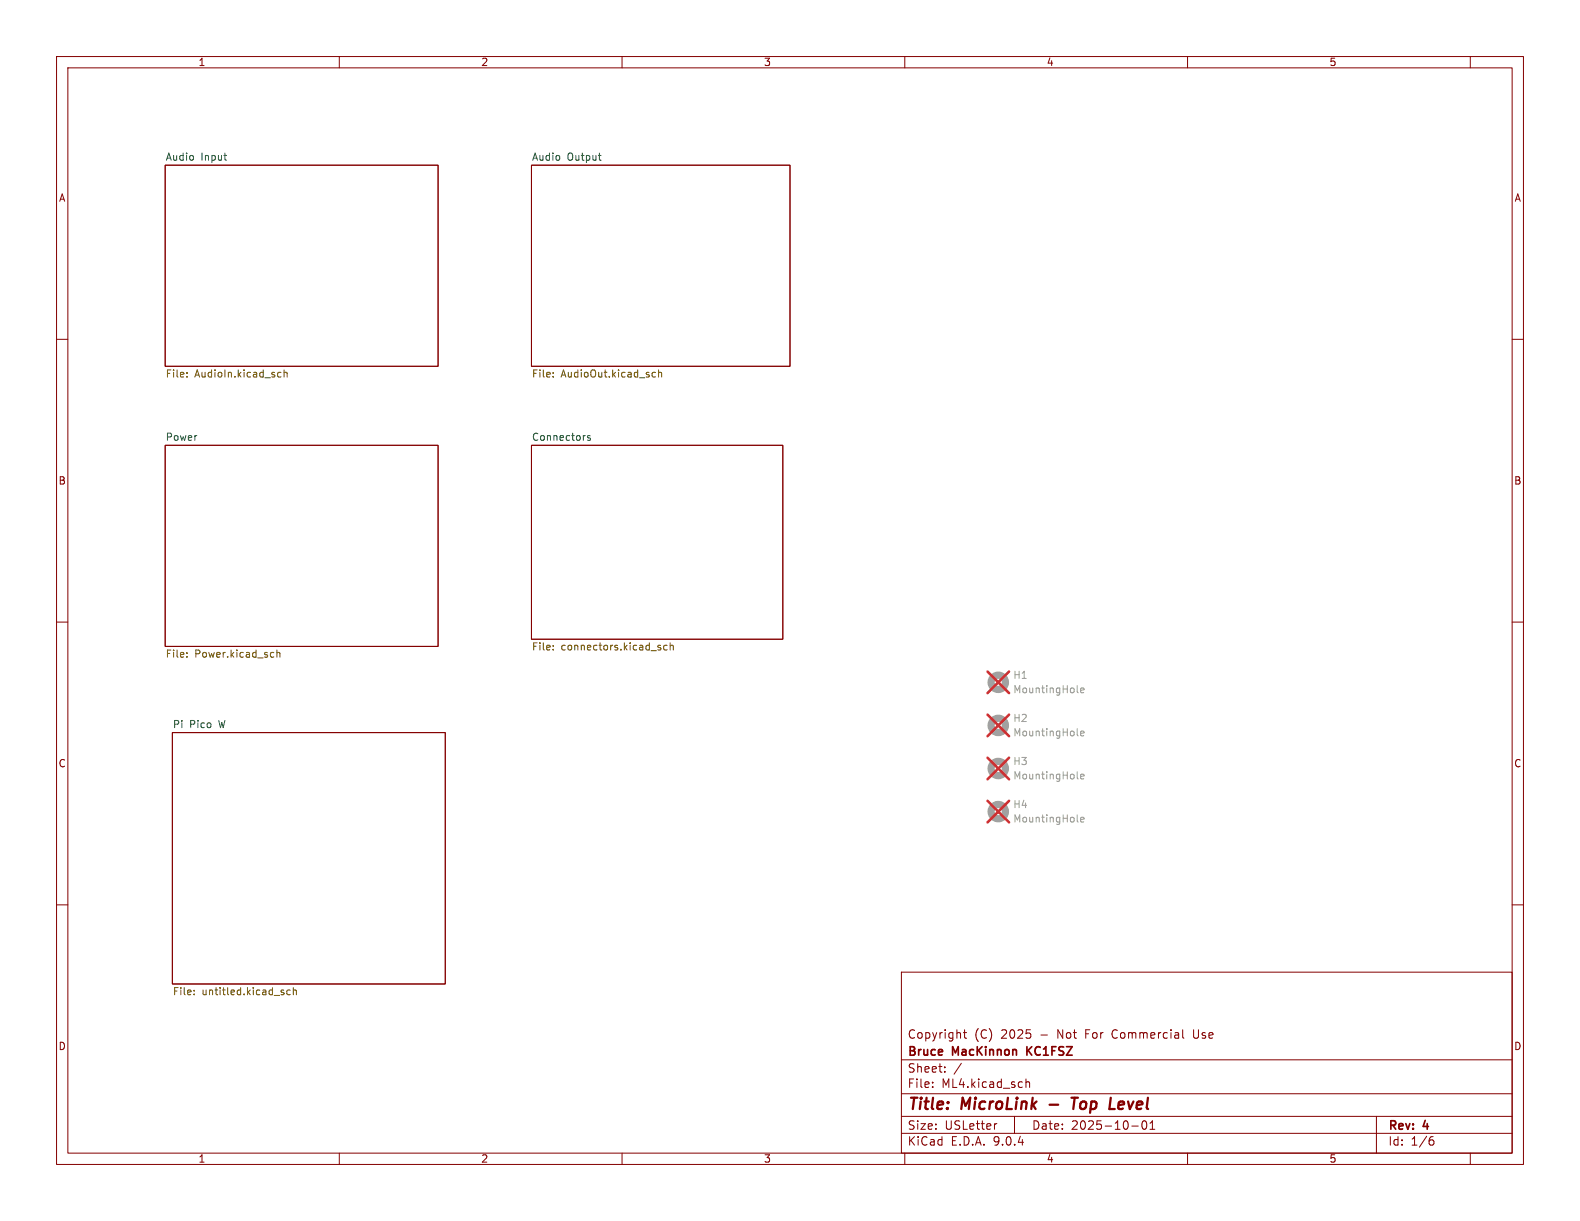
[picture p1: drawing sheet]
<svg xmlns="http://www.w3.org/2000/svg" width="279mm" height="216mm" viewBox="0 0 279 216" stroke-linecap="round" stroke-linejoin="round" font-family="sans-serif">
<g fill="none" stroke="#840000" stroke-width=".18">
<path d="M10 10h259.4v195.9h-259.4zM12 12h255.4v191.9h-255.4zM60 10v2M110 10v2M160 10v2M210 10v2M260 10v2M29.2 29.2h48.3v35.6h-48.3zM94 29.2h45.7v35.6h-45.7zM10 60h2M29.2 78.7h48.3v35.6h-48.3zM94 78.7h44.4v34.3h-44.4z"/>
<path d="M267.4 60h2M10 110h2M267.4 110h2M30.5 129.5h48.2v44.5h-48.2zM10 160h2M159.4 171.9h108v32h-108zM267.4 160h2M159.4 197.4h108M159.4 193.4h108M159.4 187.4h108M164.9 192.1v.2M164.9 191.4v.1"/>
<path d="M167.1 189.4v.2M167.1 188.7v.1M170 188l-1.3 1.9M170.4 182.6h.5M170.6 182.1v1.3l.3 .2M176.3 198.7l-.3 .1M179.4 197.4v3M181.4 190.8v1.5M181.4 191.4l.2-.1 .4 .1 .1 .9M200.1 199.1h1.2M202.1 198.3l.2-.1a.81 .81 0 0 1 .6 .6 .81 .81 0 0 1-.3 .8l-.2 .1a.81 .81 0 0 1-.3-1.4zM203.4 199.7h.8"/>
<path d="M203.4 198.6l.4-.4v1.5M209.1 182.1v1.3l.3 .2M211.1 182.1v1.2l.1 .2M243.4 197.4v6.5M60 203.9v2M110 203.9v2M159.4 200.4h108M160 203.9v2M210 203.9v2M253 201.6h.4l.2 .2-.1 .5-.5 .2M253.4 201l-.4 .1M260 203.9v2"/>
</g>
<path d="M185.6 195.3h1.5M189.5 194.1h1.1M190 194.1l-.2 2M197.9 194.9l-.2 .9 .3 .3M198.8 195.2l-1 .2" fill="none" stroke="#840000" stroke-width=".4"/>
<path d="M181.6 185.1v1.5M182.5 185.1l-.9 .8" fill="none" stroke="#840000" stroke-width=".3"/>
<path d="M39.6 27.5h.5M40 28.3h.1M105.8 27.5h.5M106.2 28.3h.1M104.4 77.1l-.3-.1-.2 .2v.2l.5 .1v.3h-.5" fill="none" stroke="#006464" stroke-width=".18"/>
<g fill="none" stroke="#725600" stroke-width=".18">
<path d="M33.1 66.6v.1M33.1 65.9v.1M49.2 66.6h.5M49.2 65.9h.5M50.2 66l.2-.2 .3 .1 .1 .8M50.2 65.4v1.3M97.8 66.6v.1M97.8 65.9v.1M115.4 66.6h.5M115.4 65.9h.5M116.5 66l.1-.2 .3 .1 .1 .8M116.5 65.4v1.3"/>
<path d="M33.1 115.4v.1M33.1 116.1v.1M48.3 115.4h.1M48.4 116.1l-.1 .1M49 114.9v1.3M49 115.5l.1-.1h.3l.1 .8M97.8 114.2v.1M97.8 114.8v.1M116.7 114.5l.2 .2-.2 .2M116.7 114.1l.1 .1M118 114.2l-.4-.1-.2 .2 .1 .6h.5M118.5 114.2l.2-.1 .3 .1 .1 .7"/>
<path d="M118.5 113.7v1.2M34.3 175.8v.1M34.3 175.1v.1M51.3 175.1h-.3l-.3 .2 .1 .5h.5M51.9 175.2l.1-.1h.4v.8M51.9 174.6v1.3"/>
</g>
<g fill="none" stroke="#a1a1a1" stroke-width="1.3">
<circle cx="176.5" cy="120.6" r="1.27"/>
<circle cx="176.5" cy="128.3" r="1.27"/>
<circle cx="176.5" cy="135.9" r="1.27"/>
<circle cx="176.5" cy="143.5" r="1.27"/>
</g>
<path d="M190.5 137.6l.2 .1M190.5 129.9l.2 .2M190.5 122.3l.2 .2M191.1 137.3l.6-.1-.1-.2-.3-.1-.2 .2 .1 .6h.4M191.1 122.1l.6-.1-.1-.3h-.3l-.2 .1 .1 .6h.4M191.1 129.7l.6-.1-.1-.3h-.3l-.2 .2 .1 .6h.4M190.5 145.2l.2 .2M191.1 144.9l.6-.1-.1-.2-.3-.1-.2 .2 .1 .6h.4" fill="none" stroke="#989898" stroke-width=".18"/>
<path d="M174.6 118.7l3.8 3.9M178.4 118.7l-3.8 3.9M174.6 134l3.8 3.8M174.6 126.4l3.8 3.8M178.4 134l-3.8 3.8M178.4 126.4l-3.8 3.8M174.6 141.6l3.8 3.8M178.4 141.6l-3.8 3.8" fill="none" stroke="#e12e31" stroke-width=".46"/>
<g font-size="2.8" fill="#840000">
<text x="160.4" y="196.8">Title:</text>
<text x="170.1" y="196.8">MicroLink</text>
<text x="191.2" y="196.8">Top</text>
<text x="198.6" y="196.8">Level</text>
</g>
<g font-size="2.1" fill="#840000">
<text x="160.4" y="183.9">Copyright</text>
<text x="172.3" y="183.9">(C)</text>
<text x="177.1" y="183.9">2025</text>
<text x="184.1" y="183.9">-</text>
<text x="187.2" y="183.9">Not</text>
<text x="192.3" y="183.9">For</text>
<text x="197.2" y="183.9">Commercial</text>
<text x="211.7" y="183.9">Use</text>
<text x="160.4" y="189.9">Sheet:</text>
<text x="160.4" y="187.1">Bruce</text>
<text x="168.5" y="187.1">MacKinnon</text>
<text x="182.2" y="187.1">KC1FSZ</text>
<text x="160.4" y="192.6">File:</text>
<text x="166.5" y="192.6">ML4.kicad_sch</text>
<text x="160.4" y="202.8">KiCad</text>
<text x="160.4" y="200">Size:</text>
<text x="167.1" y="200">USLetter</text>
<text x="168.1" y="202.8">E.D.A.</text>
<text x="175.7" y="202.8">9.0.4</text>
<text x="182.4" y="200">Date:</text>
<text x="189.4" y="200">2025-10-01</text>
<text x="245.4" y="200.2">Rev:</text>
<text x="245.4" y="202.8">Id:</text>
<text x="249.5" y="202.8">1/6</text>
<text x="251.8" y="200.2">4</text>
</g>
<g font-size="1.8" fill="#840000">
<text x="35" y="11.9">1</text>
<text x="85" y="11.9">2</text>
<text x="135" y="11.9">3</text>
<text x="185" y="11.9">4</text>
<text x="235" y="11.9">5</text>
<text x="10.3" y="35.9">A</text>
<text x="267.7" y="35.9">A</text>
<text x="10.3" y="85.9">B</text>
<text x="267.7" y="85.9">B</text>
<text x="10.3" y="135.9">C</text>
<text x="267.7" y="135.9">C</text>
<text x="10.3" y="185.9">D</text>
<text x="267.7" y="185.9">D</text>
<text x="35" y="205.8">1</text>
<text x="85" y="205.8">2</text>
<text x="135" y="205.8">3</text>
<text x="185" y="205.8">4</text>
<text x="235" y="205.8">5</text>
</g>
<g font-size="1.8" fill="#006464">
<text x="29.2" y="28.5">Audio</text>
<text x="35.5" y="28.5">Input</text>
<text x="94" y="28.5">Audio</text>
<text x="100.3" y="28.5">Output</text>
<text x="29.2" y="78">Power</text>
<text x="94" y="78">Connectors</text>
<text x="30.5" y="128.8">Pi</text>
<text x="33.5" y="128.8">Pico</text>
<text x="38.8" y="128.8">W</text>
</g>
<g font-size="1.8" fill="#725600">
<text x="29.2" y="67.1">File:</text>
<text x="34.4" y="67.1">AudioIn.kicad_sch</text>
<text x="94" y="67.1">File:</text>
<text x="99.2" y="67.1">AudioOut.kicad_sch</text>
<text x="29.2" y="116.6">File:</text>
<text x="34.4" y="116.6">Power.kicad_sch</text>
<text x="94" y="115.3">File:</text>
<text x="99.2" y="115.3">connectors.kicad_sch</text>
<text x="30.5" y="176.3">File:</text>
<text x="35.7" y="176.3">untitled.kicad_sch</text>
</g>
<g font-size="1.8" fill="#989898">
<text x="179.1" y="120.2">H1</text>
<text x="179.1" y="122.8">MountingHole</text>
<text x="179.1" y="127.9">H2</text>
<text x="179.1" y="130.4">MountingHole</text>
<text x="179.1" y="135.5">H3</text>
<text x="179.1" y="138">MountingHole</text>
<text x="179.1" y="143.1">H4</text>
<text x="179.1" y="145.6">MountingHole</text>
</g>
</svg>
